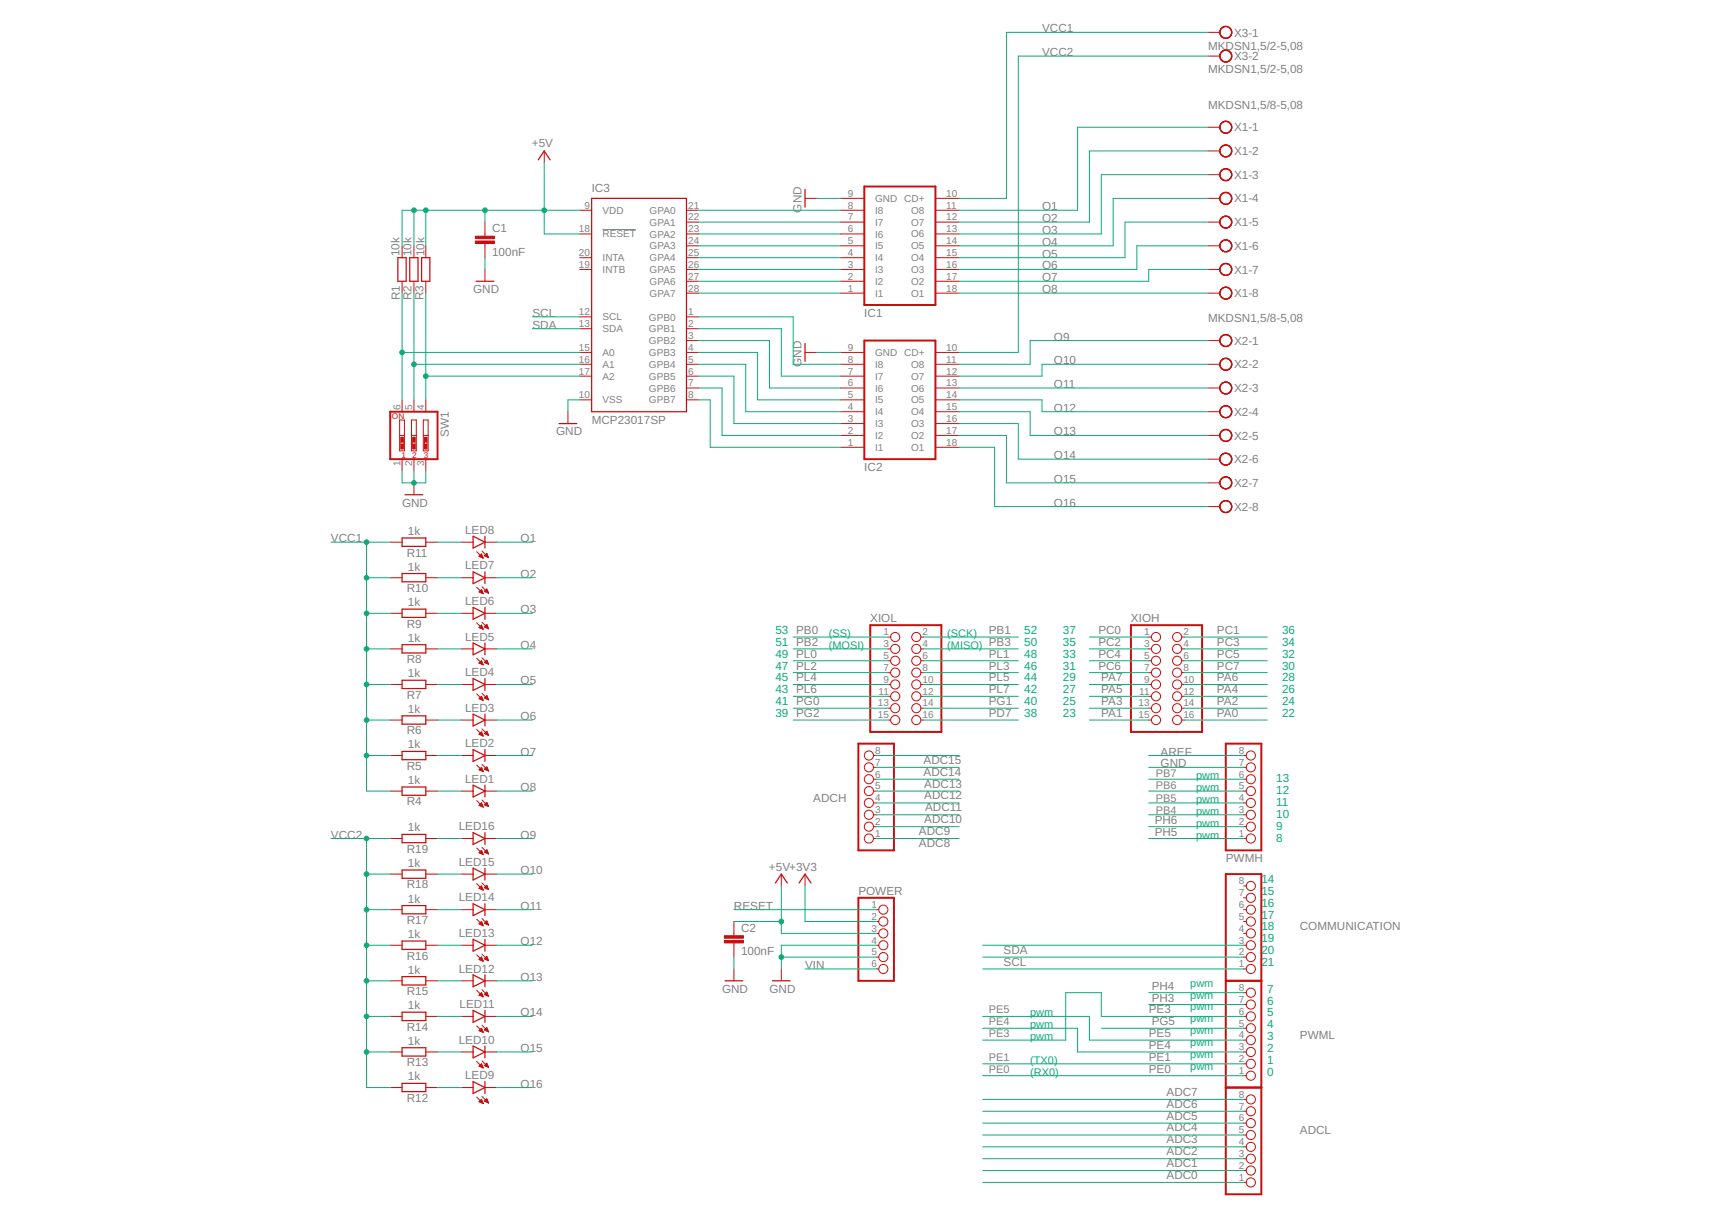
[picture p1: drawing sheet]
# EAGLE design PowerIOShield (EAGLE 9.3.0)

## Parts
ADCH  PINHD-1X8  [1X08]
ADCL  PINHD-1X8  [1X08]
C1  100nF  C-EU025-024X044  [C025-024X044]
C2  100nF  C-EU025-024X044  [C025-024X044]
COMMUNICATION  PINHD-1X8  [1X08]
IC1  ULN2803A  [DIL18]
IC2  ULN2803A  [DIL18]
IC3  MCP23017SP  [DIL28-3]
LED1  LED3MM  [LED3MM]
LED2  LED3MM  [LED3MM]
LED3  LED3MM  [LED3MM]
LED4  LED3MM  [LED3MM]
LED5  LED3MM  [LED3MM]
LED6  LED3MM  [LED3MM]
LED7  LED3MM  [LED3MM]
LED8  LED3MM  [LED3MM]
LED9  LED3MM  [LED3MM]
LED10  LED3MM  [LED3MM]
LED11  LED3MM  [LED3MM]
LED12  LED3MM  [LED3MM]
LED13  LED3MM  [LED3MM]
LED14  LED3MM  [LED3MM]
LED15  LED3MM  [LED3MM]
LED16  LED3MM  [LED3MM]
POWER  PINHD-1X6  [1X06]
PWMH  PINHD-1X8  [1X08]
PWML  PINHD-1X8  [1X08]
R1  10k  R-EU_0204/7  [0204/7]
R2  10k  R-EU_0204/7  [0204/7]
R3  10k  R-EU_0204/7  [0204/7]
R4  1k  R-EU_0204/7  [0204/7]
R5  1k  R-EU_0204/7  [0204/7]
R6  1k  R-EU_0204/7  [0204/7]
R7  1k  R-EU_0204/7  [0204/7]
R8  1k  R-EU_0204/7  [0204/7]
R9  1k  R-EU_0204/7  [0204/7]
R10  1k  R-EU_0204/7  [0204/7]
R11  1k  R-EU_0204/7  [0204/7]
R12  1k  R-EU_0204/7  [0204/7]
R13  1k  R-EU_0204/7  [0204/7]
R14  1k  R-EU_0204/7  [0204/7]
R15  1k  R-EU_0204/7  [0204/7]
R16  1k  R-EU_0204/7  [0204/7]
R17  1k  R-EU_0204/7  [0204/7]
R18  1k  R-EU_0204/7  [0204/7]
R19  1k  R-EU_0204/7  [0204/7]
SW1  SW_DIP-3  [EDG-03]
X1  MKDSN1,5/8-5,08  [MKDSN1,5/8-5,08]
X2  MKDSN1,5/8-5,08  [MKDSN1,5/8-5,08]
X3  MKDSN1,5/2-5,08  [MKDSN1,5/2-5,08]
XIOH  PINHD-2X8  [2X08]
XIOL  PINHD-2X8  [2X08]

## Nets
+3V3: POWER.2
+5V: C1.1 C2.1 IC3.9(VDD) IC3.18(!RESET) POWER.3 R1.2 R2.2 R3.2
ADC0: ADCL.1
ADC1: ADCL.2
ADC2: ADCL.3
ADC3: ADCL.4
ADC4: ADCL.5
ADC5: ADCL.6
ADC6: ADCL.7
ADC7: ADCL.8
ADC8: ADCH.1
ADC9: ADCH.2
ADC10: ADCH.3
ADC11: ADCH.4
ADC12: ADCH.5
ADC13: ADCH.6
ADC14: ADCH.7
ADC15: ADCH.8
AREF: PWMH.8
GND: C1.2 C2.2 IC1.9(GND) IC2.9(GND) IC3.10(VSS) POWER.4 POWER.5 PWMH.7 SW1.1 SW1.2 SW1.3
N$1: IC3.15(A0) R1.1 SW1.6
N$2: IC2.8(I8) IC3.1(GPB0)
N$3: IC1.1(I1) IC3.28(GPA7)
N$4: IC1.2(I2) IC3.27(GPA6)
N$5: IC1.3(I3) IC3.26(GPA5)
N$6: IC1.4(I4) IC3.25(GPA4)
N$7: IC1.5(I5) IC3.24(GPA3)
N$8: IC1.6(I6) IC3.23(GPA2)
N$9: IC1.7(I7) IC3.22(GPA1)
N$10: IC1.8(I8) IC3.21(GPA0)
N$11: IC2.7(I7) IC3.2(GPB1)
N$12: IC2.6(I6) IC3.3(GPB2)
N$13: IC2.5(I5) IC3.4(GPB3)
N$14: IC2.4(I4) IC3.5(GPB4)
N$15: IC2.3(I3) IC3.6(GPB5)
N$16: IC2.2(I2) IC3.7(GPB6)
N$17: IC2.1(I1) IC3.8(GPB7)
N$18: IC3.16(A1) R2.1 SW1.5
N$19: IC3.17(A2) R3.1 SW1.4
N$20: LED1.A R4.1
N$21: LED2.A R5.1
N$22: LED3.A R6.1
N$23: LED4.A R7.1
N$24: LED5.A R8.1
N$25: LED6.A R9.1
N$26: LED7.A R10.1
N$27: LED8.A R11.1
N$28: LED9.A R12.1
N$29: LED10.A R13.1
N$30: LED11.A R14.1
N$31: LED12.A R15.1
N$32: LED13.A R16.1
N$33: LED14.A R17.1
N$34: LED15.A R18.1
N$35: LED16.A R19.1
O1: IC1.11(O8) LED8.K(C) X1.1
O2: IC1.12(O7) LED7.K(C) X1.2
O3: IC1.13(O6) LED6.K(C) X1.3
O4: IC1.14(O5) LED5.K(C) X1.4
O5: IC1.15(O4) LED4.K(C) X1.5
O6: IC1.16(O3) LED3.K(C) X1.6
O7: IC1.17(O2) LED2.K(C) X1.7
O8: IC1.18(O1) LED1.K(C) X1.8
O9: IC2.11(O8) LED16.K(C) X2.1
O10: IC2.12(O7) LED15.K(C) X2.2
O11: IC2.13(O6) LED14.K(C) X2.3
O12: IC2.14(O5) LED13.K(C) X2.4
O13: IC2.15(O4) LED12.K(C) X2.5
O14: IC2.16(O3) LED11.K(C) X2.6
O15: IC2.17(O2) LED10.K(C) X2.7
O16: IC2.18(O1) LED9.K(C) X2.8
PA0: XIOH.16
PA1: XIOH.15
PA2: XIOH.14
PA3: XIOH.13
PA4: XIOH.12
PA5: XIOH.11
PA6: XIOH.10
PA7: XIOH.9
PB0: XIOL.1
PB1: XIOL.2
PB2: XIOL.3
PB3: XIOL.4
PB4: PWMH.3
PB5: PWMH.4
PB6: PWMH.5
PB7: PWMH.6
PC0: XIOH.1
PC1: XIOH.2
PC2: XIOH.3
PC3: XIOH.4
PC4: XIOH.5
PC5: XIOH.6
PC6: XIOH.7
PC7: XIOH.8
PD7: XIOL.16
PE0: PWML.1
PE1: PWML.2
PE3: PWML.6
PE4: PWML.3
PE5: PWML.4
PG0: XIOL.13
PG1: XIOL.14
PG2: XIOL.15
PG5: PWML.5
PH3: PWML.7
PH4: PWML.8
PH5: PWMH.1
PH6: PWMH.2
PL0: XIOL.5
PL1: XIOL.6
PL2: XIOL.7
PL3: XIOL.8
PL4: XIOL.9
PL5: XIOL.10
PL6: XIOL.11
PL7: XIOL.12
RESET: POWER.1
RXD1: COMMUNICATION.3
SCL: COMMUNICATION.1 IC3.12(SCL)
SDA: COMMUNICATION.2 IC3.13(SDA)
VCC1: IC1.10(CD+) R4.2 R5.2 R6.2 R7.2 R8.2 R9.2 R10.2 R11.2 X3.1
VCC2: IC2.10(CD+) R12.2 R13.2 R14.2 R15.2 R16.2 R17.2 R18.2 R19.2 X3.2
VIN: POWER.6
Unconnected: COMMUNICATION.4 COMMUNICATION.5 COMMUNICATION.6 COMMUNICATION.7 COMMUNICATION.8 IC3.19(INTB) IC3.20(INTA)

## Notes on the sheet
- 53 | (SS) | (SCK) | 52 | 37 | 36
- 51 | (MOSI) | (MISO) | 50 | 35 | 34
- 49 | 48 | 33 | 32
- 47 | 46 | 31 | 30
- 45 | 44 | 29 | 28
- 43 | 42 | 27 | 26
- 41 | 40 | 25 | 24
- 39 | 38 | 23 | 22
- pwm | 13
- pwm | 12
- pwm | 11
- pwm | 10
- pwm | 9
- pwm | 8
- 14
- 15
- 16
- 17
- 18
- 19
- 20
- 21
- pwm
- 7
- pwm
- 6
- pwm
- pwm | 5
- pwm
- pwm | 4
- pwm
- pwm | 3
- pwm
- 2
- pwm
- (TX0) | 1
- pwm
- (RX0) | 0
